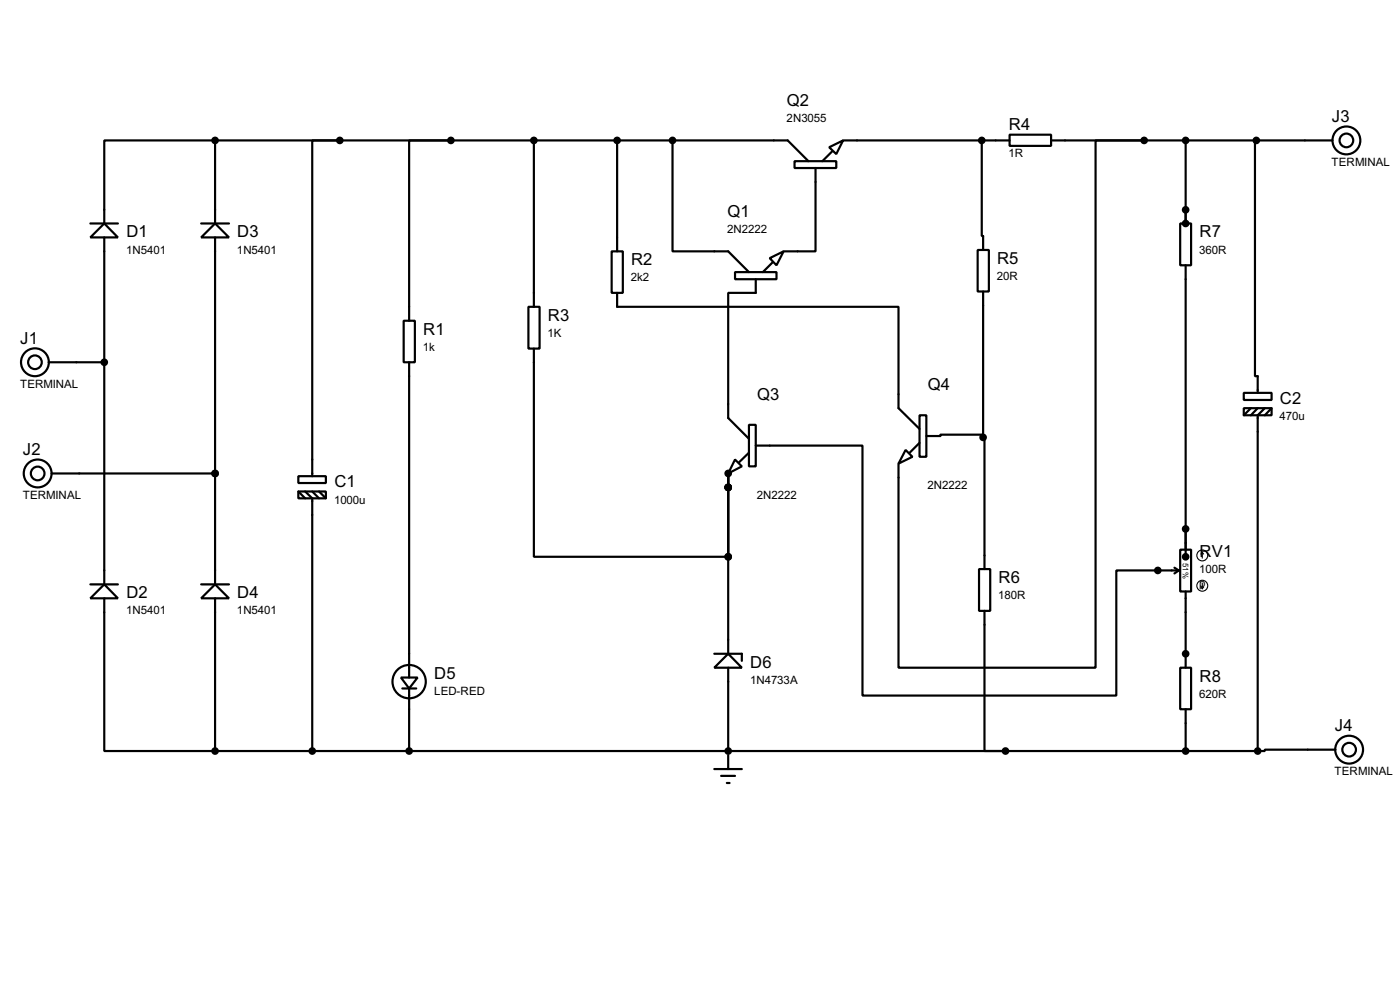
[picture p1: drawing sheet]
<svg xmlns="http://www.w3.org/2000/svg" width="256mm" height="180mm" viewBox="0 0 256 180" stroke-linecap="round" stroke-linejoin="round" font-family="sans-serif">
<g fill="none" stroke="#000" stroke-width=".4">
<path d="M39.4 25.7h-20.3v15.2M39.4 25.7v15.2M39.4 25.7h104.9l3.8 3.8M62.3 25.7h-5.1v61.5M82.6 25.7h-7.6v33M97.8 25.7v30.5M113.1 25.7v20.3M123.2 25.7v20.3h10.2l3.8 3.8M145.6 29.5h7.6v1.3h-7.6zM149.4 30.8v15.2h-5.8M151.9 27l2.6-1.3-1.3 2.5zM152.5 27.7l-1.8 1.8"/>
<path d="M154.5 25.7h30.5M179.9 25.7v17.5h.2v2.6M185 24.7h7.6v2h-7.6zM192.6 25.7h51.5M209.6 25.7h-8.9v96.5h-36.1v-37.3M217.2 25.7v15.2M230.2 25.7v-.2h-.3v43.4h.5v3M16.6 40.9h5M19.1 40.9l2.5 2.6h-5zM19.1 43.5v63.5M36.9 40.9h5.1M39.4 40.9l2.6 2.6h-5.1z"/>
<path d="M39.4 43.5v63.5M74 58.7h2v7.6h-2zM96.8 56.2h2.1v7.6h-2.1zM112.1 46h2v7.6h-2zM113.1 53.6v2.6h51.5v18.5l3.9 3.8M134.7 49.8h7.6v1.3h-7.6zM138.5 51.1v2.5h-5.1v22.9l3.8 3.8M141 47.3l2.6-1.3-1.3 2.6zM141.5 48.1l-1.7 1.7M179.1 45.8h2.1v7.6h-2.1zM180.1 53.4v26.7M216.2 40.9h2v7.7h-2z"/>
<path d="M217.2 48.6v53.3M8.9 66.3h10.2M75 66.3v57.7M97.8 63.8v38.1h35.6M137.2 77.8h1.3v7.6h-1.3zM168.5 76h1.2v7.6h-1.2zM169.7 79.8h2.6v-.2h7.8v.5M227.9 71.9h5.1v1.3h-5.1zM227.9 74.7h5.1v1.3h-5.1zM229.2 74.7l-1.3 1.3M230.4 74.7l-1.2 1.3M231.7 74.7l-1.3 1.3v61.5"/>
<path d="M233 74.7l-1.3 1.3M9.5 86.7h29.9M54.7 87.2h5v1.2h-5zM54.7 90h5v1.2h-5zM54.7 90l1.2 1.2M55.9 90l1.3 1.2v46.3M57.2 90l1.3 1.2M58.5 90l1.2 1.2M133.4 86.7v33M134.7 84.1l1.2 1.3-2.5 1.3zM137.2 82.9l-1.8 1.7M138.5 81.6h19.5v45.7h46.5v-22.9h11.5"/>
<path d="M165.9 82.4l1.3 1.2-2.6 1.3zM168.5 81.1l-1.8 1.8M180.1 80.1h.3v24.1M16.6 107h5M19.1 107l2.5 2.5h-5zM19.1 109.5v28h20.3M36.9 107h5.1M39.4 107l2.6 2.5h-5.1zM39.4 109.5v28M130.9 119.7h5v1.3M133.4 119.7l2.5 2.5h-5zM179.4 104.2h2v7.6h-2z"/>
<path d="M180.4 111.8v25.7h3.8M215.2 103.9l.8 .5M216 104.4l-.8 .6M216.2 100.6h2v7.7h-2zM217.2 108.3v13.9M39.4 137.5h191M73.5 124h3l-1.5 2zM73.7 126h2.6M75 126v11.5M133.4 122.2v15.3M133.4 138.2v2.6M216.2 122.2h2v7.6h-2z"/>
<path d="M217.2 129.8v7.7M244.7 137.2h-13v.3h-1.3M130.9 140.8h5M132.1 142h2.6M133.2 143.3h.5"/>
<circle cx="246.6" cy="25.7" r="2.55"/>
<circle cx="246.6" cy="25.7" r="1.25"/>
<circle cx="6.4" cy="66.3" r="2.55"/>
<circle cx="6.4" cy="66.3" r="1.25"/>
<circle cx="6.9" cy="86.7" r="2.55"/>
<circle cx="6.9" cy="86.7" r="1.25"/>
<circle cx="74.9" cy="124.8" r="3.1"/>
<circle cx="247.1" cy="137.2" r="2.55"/>
<circle cx="247.1" cy="137.2" r="1.25"/>
</g>
<g fill="#000">
<circle cx="217.2" cy="38.4" r=".2"/>
<circle cx="39.4" cy="86.7" r=".2"/>
<circle cx="133.4" cy="89.2" r=".2"/>
<circle cx="217.2" cy="96.8" r=".2"/>
<circle cx="133.4" cy="101.9" r=".2"/>
<circle cx="212.1" cy="104.4" r=".2"/>
<circle cx="217.2" cy="119.7" r=".2"/>
</g>
<g fill="#000" stroke="#000" stroke-width=".4">
<circle cx="39.4" cy="25.7" r=".5"/>
<circle cx="62.2" cy="25.7" r=".5"/>
<circle cx="82.6" cy="25.7" r=".5"/>
<circle cx="97.8" cy="25.7" r=".5"/>
<circle cx="113" cy="25.7" r=".5"/>
<circle cx="123.2" cy="25.7" r=".5"/>
<circle cx="179.8" cy="25.7" r=".5"/>
<circle cx="209.6" cy="25.7" r=".5"/>
<circle cx="217.2" cy="25.7" r=".5"/>
<circle cx="217.2" cy="38.4" r=".5"/>
<circle cx="230.1" cy="25.7" r=".5"/>
<circle cx="217.2" cy="40.9" r=".5"/>
<circle cx="19.1" cy="66.3" r=".5"/>
<circle cx="39.4" cy="86.7" r=".5"/>
<circle cx="133.4" cy="86.7" r=".5"/>
<circle cx="133.4" cy="89.2" r=".5"/>
<circle cx="180.1" cy="80.1" r=".5"/>
<circle cx="217.2" cy="96.8" r=".5"/>
<circle cx="133.4" cy="101.9" r=".5"/>
<circle cx="212.1" cy="104.4" r=".5"/>
<circle cx="217.2" cy="119.7" r=".5"/>
<circle cx="217.2" cy="101.9" r=".5"/>
<circle cx="39.4" cy="137.5" r=".5"/>
<circle cx="57.2" cy="137.5" r=".5"/>
<circle cx="74.9" cy="137.5" r=".5"/>
<circle cx="133.4" cy="137.5" r=".5"/>
<circle cx="184.2" cy="137.5" r=".5"/>
<circle cx="217.2" cy="137.5" r=".5"/>
<circle cx="230.4" cy="137.5" r=".5"/>
</g>
<g fill="none" stroke="#000" stroke-width=".2">
<path d="M220 107.5l.3 .3M220.3 101.1l.2 .3M220.3 101.1l-.3 .3M220.3 101.1v1.1M220.3 106.7v1.1M220.5 107.5l-.2 .3"/>
<circle cx="220.2" cy="107.2" r="1"/>
<circle cx="220.2" cy="101.7" r="1"/>
</g>
<g font-size="3.4">
<text x="144.2" y="19.4">Q2</text>
<text x="184.8" y="23.8">R4</text>
<text x="244" y="22.4">J3</text>
<text x="133.3" y="39.7">Q1</text>
<text x="23.2" y="43.4">D1</text>
<text x="43.5" y="43.4">D3</text>
<text x="219.8" y="43.4">R7</text>
<text x="115.6" y="48.6">R2</text>
<text x="182.7" y="48.3">R5</text>
<text x="100.4" y="58.7">R3</text>
<text x="3.7" y="63">J1</text>
<text x="77.5" y="61.3">R1</text>
<text x="170" y="71.4">Q4</text>
<text x="138.7" y="73.2">Q3</text>
<text x="234.5" y="74">C2</text>
<text x="4.2" y="83.3">J2</text>
<text x="61.3" y="89.2">C1</text>
<text x="219.8" y="101.9">RV1</text>
<text x="182.9" y="106.7">R6</text>
<text x="23.2" y="109.5">D2</text>
<text x="43.5" y="109.5">D4</text>
<text x="79.6" y="124.3">D5</text>
<text x="137.5" y="122.2">D6</text>
<text x="219.8" y="124.8">R8</text>
<text x="244.5" y="133.9">J4</text>
</g>
<g font-size="2.4">
<text x="144.1" y="22.3">2N3055</text>
<text x="184.8" y="28.8">1R</text>
<text x="243.9" y="30.3">TERMINAL</text>
<text x="23.1" y="46.5">1N5401</text>
<text x="43.4" y="46.5">1N5401</text>
<text x="133.2" y="42.6">2N2222</text>
<text x="219.7" y="46.5">360R</text>
<text x="115.6" y="51.5">2k2</text>
<text x="182.6" y="51.3">20R</text>
<text x="77.5" y="64.2">1k</text>
<text x="100.3" y="61.7">1K</text>
<text x="3.7" y="70.9">TERMINAL</text>
<text x="234.4" y="76.9">470u</text>
<text x="169.9" y="89.5">2N2222</text>
<text x="4.2" y="91.3">TERMINAL</text>
<text x="61.2" y="92.2">1000u</text>
<text x="138.7" y="91.3">2N2222</text>
<text x="219.7" y="104.9">100R</text>
<text x="219.7" y="107.4">p</text>
<text x="23.1" y="112.5">1N5401</text>
<text x="43.4" y="112.5">1N5401</text>
<text x="182.9" y="109.7">180R</text>
<text x="137.4" y="125.2">1N4733A</text>
<text x="79.5" y="127.2">LED-RED</text>
<text x="219.7" y="127.7">620R</text>
<text x="244.5" y="141.9">TERMINAL</text>
</g>
<text font-size="1.6" x="216.7" y="103" transform="rotate(90 216.7 103)">51%</text>
</svg>
